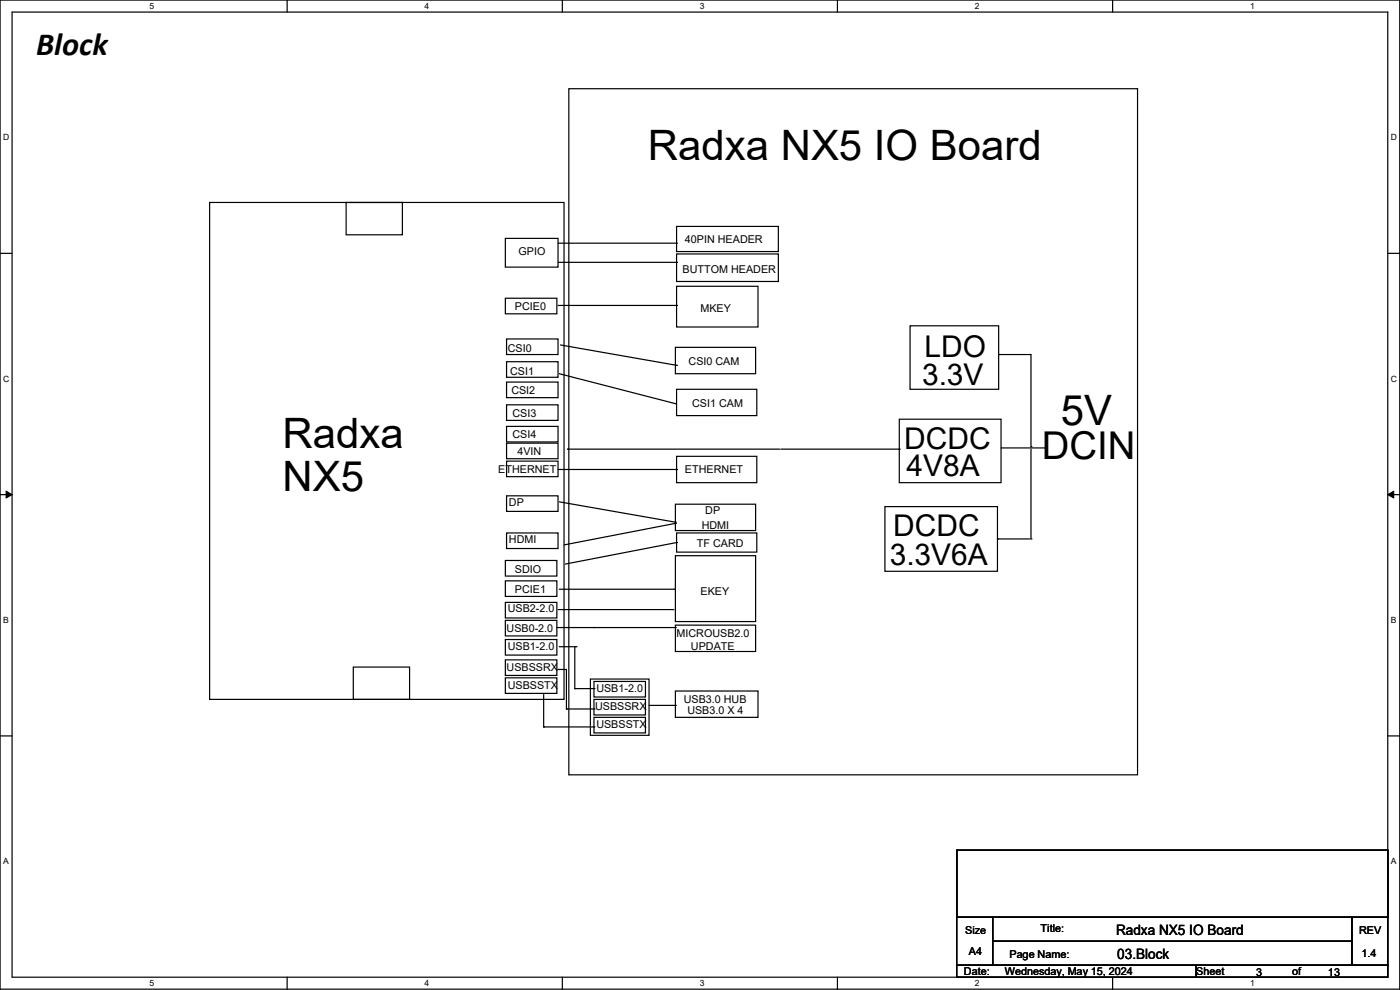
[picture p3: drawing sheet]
<svg xmlns="http://www.w3.org/2000/svg" width="297mm" height="210mm" viewBox="0 0 297 210" stroke-linecap="round" stroke-linejoin="round" font-family="sans-serif">
<path d="M0 0h296.9v209.8h-296.9zM2.6 2.6h291.8v204.7h-291.8z" fill="none" stroke="#000" stroke-width=".25"/>
<g fill="#fff">
<path d="M31.7 .3h1v2h-1z"/>
<path d="M31.7 207.5h1v2.1h-1z"/>
</g>
<path d="M60.9 0v2.6M60.9 207.3v2.5" fill="none" stroke="#000" stroke-width=".25"/>
<g fill="#fff">
<path d="M90.1 .3h1v2h-1z"/>
<path d="M90.1 207.5h1v2.1h-1z"/>
</g>
<path d="M119.3 0v2.6M119.3 207.3v2.5" fill="none" stroke="#000" stroke-width=".25"/>
<g fill="#fff">
<path d="M148.5 .3h1v2h-1z"/>
<path d="M148.5 207.5h1v2.1h-1z"/>
</g>
<path d="M177.7 0v2.6M177.7 207.3v2.5" fill="none" stroke="#000" stroke-width=".25"/>
<g fill="#fff">
<path d="M206.8 .3h1v2h-1z"/>
<path d="M206.8 207.5h1v2.1h-1z"/>
</g>
<path d="M236 0v2.6M236 207.3v2.5" fill="none" stroke="#000" stroke-width=".25"/>
<g fill="#fff">
<path d="M265.2 .3h1v2h-1z"/>
<path d="M265.2 207.5h1v2.1h-1z"/>
<path d="M.7 28.2h1.2v2h-1.2z"/>
<path d="M295 28.2h1.3v2h-1.3z"/>
<path d="M.7 79.3h1.2v2.1h-1.2z"/>
<path d="M295 79.3h1.3v2.1h-1.3z"/>
</g>
<path d="M0 53.7h2.6M294.4 53.7h2.5" fill="none" stroke="#000" stroke-width=".25"/>
<g fill="#fff">
<path d="M.7 130.5h1.2v2h-1.2z"/>
<path d="M295 130.5h1.2v2h-1.2z"/>
</g>
<path d="M0 104.9h2.6M294.4 104.9h2.5" fill="none" stroke="#000" stroke-width=".25"/>
<path d="M1.3 104.2l1.3 .7-1.3 .7zM294.4 104.9l1.3-.7v1.4z" fill="#000" stroke="#000" stroke-width=".21"/>
<g fill="#fff">
<path d="M.7 181.7h1.2v2h-1.2z"/>
<path d="M295 181.7h1.2v2h-1.2z"/>
</g>
<g fill="none" stroke="#000" stroke-width=".25">
<path d="M120.7 18.8h120.6v145.6h-120.6zM44.5 42.9h75.2v105.5h-75.2zM73.4 42.9h12v6.9h-12zM107.2 50.6h11.2v6.1h-11.2zM118.4 55.6h25.1M118.4 51.6h25.1M143.5 53.9h21.6v5.8h-21.6zM143.5 48h21.6v5.4h-21.6zM143.5 55.6h.1M143.5 51.6h.1M107.2 63.3h10.9v3.3h-10.9zM107.5 76.7h10.9v3.3h-10.9z"/>
<path d="M107.5 71.9h10.9v3.3h-10.9zM118.4 64.8h25.1M118.6 79.3l24.7 6.3M118.9 73.2l24.6 4.3M143.3 73.7h17v5.6h-17zM143.5 60.7h17.3v8.7h-17.3zM143.5 77.5h.1M143.5 64.8h.1M193.1 69.1h18.8v13.5h-18.8zM211.9 75.2h.1M211.9 75.2h6.8v19.6M107.5 97.8h10.9v3.3h-10.9z"/>
<path d="M107.5 90.4h10.9v3.3h-10.9zM107.5 85.9h10.9v3.3h-10.9zM107.5 81h10.9v3.3h-10.9zM107.5 94h10.9v3.3h-10.9zM118.4 99.6h25.1M120.4 95.3h.1M120.4 95.3h45M143.3 85.6h.1M143.5 96.8h17v5.6h-17zM143.5 82.6h17v5.6h-17zM143.5 99.6h.1M165.6 95.3h25.2"/>
<path d="M190.8 88.9h21.6v13.5h-21.6zM190.8 95.3h.1M212.4 95h9.4M218.7 94.8h.1M218.7 95.3v19M221.8 95h.1M107.2 118.9h10.9v3.3h-10.9zM107.5 113.1h10.9v3.3h-10.9zM107.5 105.2h10.9v3.3h-10.9zM118.6 106.4l24.7 4.4M143.3 117.9h17v13.9h-17zM143.3 107h17v5.5h-17z"/>
<path d="M143.3 111h.1M143.3 110.8h.1M143.3 111l-23.6 4.6M143.5 113.1h17v4h-17zM143.5 115.1h.1M143.5 115.1l-23.6 4.6M187.7 107.5h23.9v13.7h-23.9zM211.6 114.3h.1M211.6 114.3h6.9M218.7 114.3h.1M107.2 131.6h10.9v3.3h-10.9zM107.2 135.7h10.9v3.3h-10.9z"/>
<path d="M107.2 127.8h10.9v3.3h-10.9zM107.2 140h10.9v3.3h-10.9zM107.2 123.2h10.9v3.3h-10.9zM118.1 133.1h25.2M118.4 129.3h24.4M118.6 137.2h3.6M118.6 125h24.4M121.9 137.2v8.9M122.2 137.2h.1M126 133.1h.1M142.8 129.3h.1M143 125h.1"/>
<path d="M143.3 132.6h17v5.6h-17zM143.3 133.1h.1M0 156.1h2.6M75 141.5h11.9v6.9h-11.9zM107.2 143.8h10.9v3.3h-10.9zM115.3 154.2h.1M115.3 147.3v6.9M115.3 154.2h10.7M118.4 142h.1M118.4 142h1.8v8.4M120.2 150.4h.1M120.2 150.4h5.8"/>
<path d="M121.9 146.1h.1M121.9 146.1h4.1M125.2 144h12.5v12h-12.5zM126 144.5h10.9v3.3h-10.9zM126 148.4h10.9v3.3h-10.9zM126 152.2h10.9v3.3h-10.9zM126 146.1h.1M126 150.4h.1M126 154.2h.1M137.7 149.6h5.6M143.3 146.6h17.5v5.6h-17.5zM143.3 149.6h.1"/>
<path d="M294.4 156.1h2.5M203 180.4h91.4v14.2h-91.4zM203 194.6h7.6v10.1h-7.6zM210.6 194.6h76.2v5.1h-76.2zM210.6 199.7h76.2v5h-76.2zM286.8 194.6h7.6v10.1h-7.6zM203 204.7h50.8v2.6h-50.8zM253.8 204.7h40.6v2.6h-40.6z"/>
</g>
<g font-size="8.9">
<text x="137.4" y="34">Radxa NX5 IO Board</text>
<text x="60" y="94.9">Radxa</text>
<text x="225.1" y="90.1">5V</text>
<text x="60" y="104.1">NX5</text>
</g>
<text font-size="8.1" x="221" y="97.3">DCIN</text>
<text font-size="6.9" x="7.6" y="11.6">Block</text>
<g font-size="6.3">
<text x="196.1" y="75.6">LDO</text>
<text x="195.6" y="81.7">3.3V</text>
<text x="191.8" y="95.2">DCDC</text>
<text x="192.3" y="101">4V8A</text>
<text x="189.5" y="113.7">DCDC</text>
<text x="188.7" y="119.8">3.3V6A</text>
</g>
<g font-size="3">
<text x="236.8" y="198.3">Radxa NX5 IO Board</text>
<text x="237" y="203.4">03.Block</text>
</g>
<g font-size="2.3">
<text x="145.3" y="51.6">40PIN HEADER</text>
<text x="110" y="54.1">GPIO</text>
<text x="144.8" y="58">BUTTOM HEADER</text>
<text x="109.2" y="65.8">PCIE0</text>
<text x="148.6" y="66.1">MKEY</text>
<text x="107.7" y="74.7">CSI0</text>
<text x="146.1" y="77.5">CSI0 CAM</text>
<text x="108.2" y="79.5">CSI1</text>
<text x="108.5" y="83.6">CSI2</text>
<text x="108.7" y="88.4">CSI3</text>
<text x="146.8" y="86.4">CSI1 CAM</text>
<text x="108.7" y="93">CSI4</text>
<text x="105.7" y="100.4">ETHERNET</text>
<text x="109.8" y="96.6">4VIN</text>
<text x="145.3" y="100.4">ETHERNET</text>
<text x="108" y="107.2">DP</text>
<text x="148.9" y="112.3">HDMI</text>
<text x="149.6" y="109">DP</text>
<text x="108" y="115.1">HDMI</text>
<text x="147.9" y="116.1">TF CARD</text>
<text x="109.2" y="125.8">PCIE1</text>
<text x="109.2" y="121.5">SDIO</text>
<text x="107.7" y="129.8">USB2-2.0</text>
<text x="148.6" y="126.3">EKEY</text>
<text x="107.5" y="134.2">USB0-2.0</text>
<text x="107.7" y="138">USB1-2.0</text>
<text x="143.5" y="135.2">MICROUSB2.0</text>
<text x="146.6" y="138">UPDATE</text>
<text x="107.5" y="142.3">USBSSRX</text>
<text x="107.7" y="146.1">USBSSTX</text>
<text x="126.5" y="146.9">USB1-2.0</text>
<text x="145.1" y="149.1">USB3.0 HUB</text>
<text x="126.3" y="150.7">USBSSRX</text>
<text x="126.5" y="154.5">USBSSTX</text>
<text x="145.8" y="151.4">USB3.0 X 4</text>
<text x="220.8" y="197.7">Title:</text>
<text x="204.8" y="198.2">Size</text>
<text x="205.5" y="202.5">A4</text>
<text x="214.2" y="203.2">Page Name:</text>
<text x="288.3" y="198.2">REV</text>
<text x="288.8" y="203">1.4</text>
<text x="204.5" y="206.8">Date:</text>
<text x="213.1" y="206.8">Wednesday, May 15, 2024</text>
<text x="253.8" y="206.8">Sheet</text>
<text x="266.5" y="207.1">3</text>
<text x="274.1" y="206.8">of</text>
<text x="281.7" y="207.1">13</text>
</g>
<g font-size="1.8">
<text x="31.7" y="1.9">5</text>
<text x="90.1" y="1.9">4</text>
<text x="148.5" y="1.9">3</text>
<text x="206.8" y="1.9">2</text>
<text x="265.2" y="1.9">1</text>
<text x=".7" y="29.8">D</text>
<text x="295.1" y="29.8">D</text>
<text x=".7" y="81">C</text>
<text x="295.1" y="81">C</text>
<text x=".7" y="132.1">B</text>
<text x="295.1" y="132.1">B</text>
<text x=".7" y="183.3">A</text>
<text x="295.1" y="183.3">A</text>
<text x="31.7" y="209.2">5</text>
<text x="90.1" y="209.2">4</text>
<text x="148.5" y="209.2">3</text>
<text x="206.8" y="209.2">2</text>
<text x="265.2" y="209.2">1</text>
</g>
</svg>
